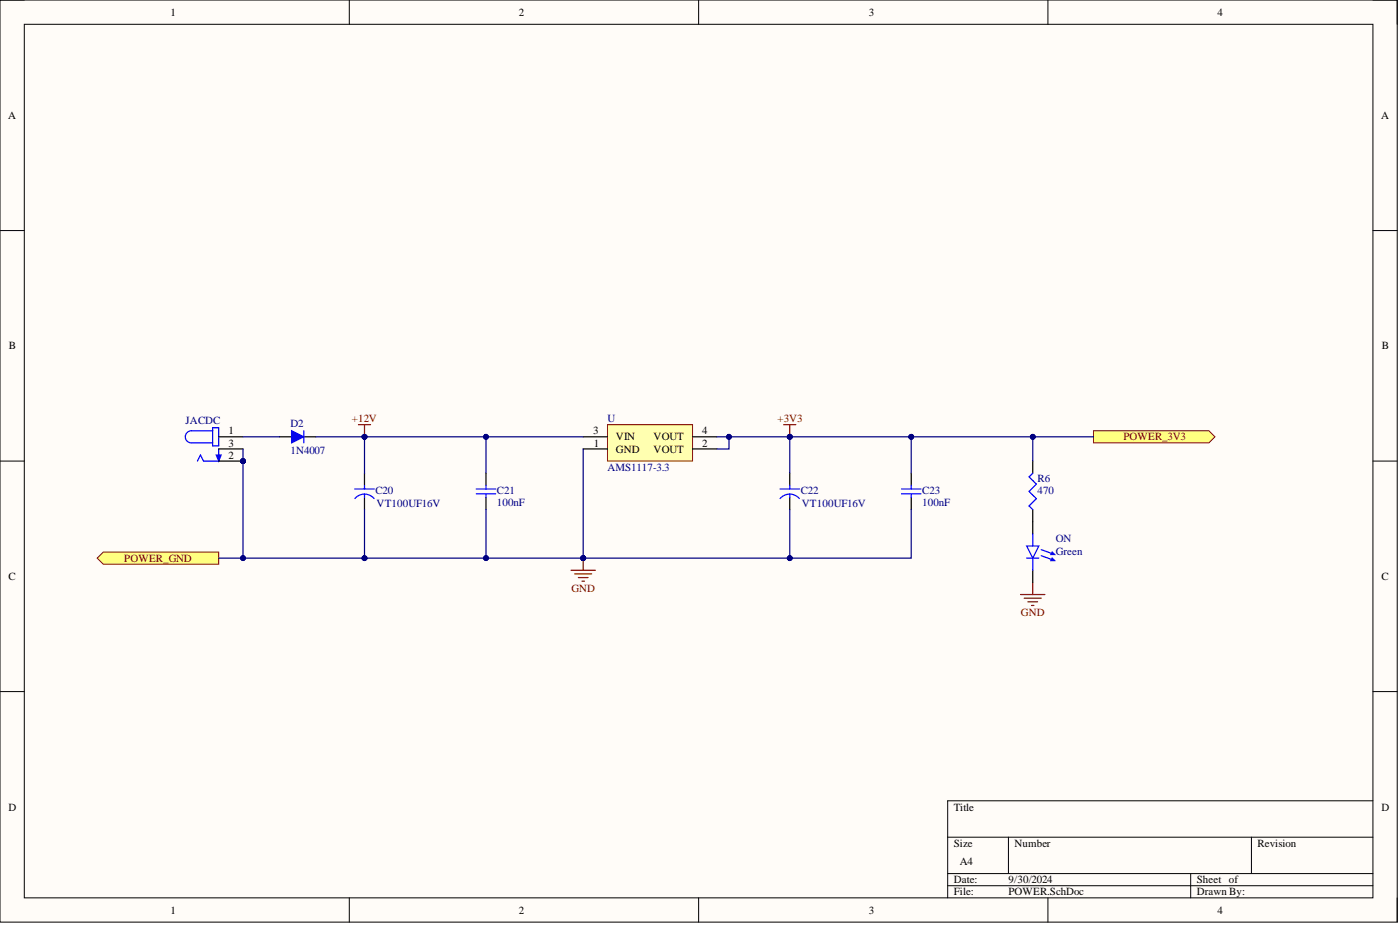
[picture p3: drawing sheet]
<svg xmlns="http://www.w3.org/2000/svg" width="292mm" height="193mm" viewBox="0 0 292 193" stroke-linecap="round" stroke-linejoin="round" font-family="sans-serif">
<path d="M0 0h291.5v192.4h-291.5z" fill-rule="evenodd" fill="#fffcf8"/>
<path d="M0 0h291.5v192.4h-291.5z" fill="none" stroke="#000" stroke-width=".21"/>
<path d="M5.1 5.1h281.4v182.2h-281.4z" fill-rule="evenodd" fill="#fffcf8"/>
<g fill="none" stroke="#000" stroke-width=".21">
<path d="M0 0h5.1M5.1 5.1h281.4v182.2h-281.4zM72.9 0v5.1M145.8 0v5.1M218.6 0v5.1M286.5 0h5v5.1M0 48.1h5.1M286.5 48.1h5M0 96.2h5.1M286.5 96.2h5M0 144.3h5.1M286.5 144.3h5"/>
<path d="M197.7 174.7h88.8M210.4 174.7v7.5M261.1 174.7v7.5M286.5 167.1h-88.8v20.2M72.9 187.3v5.1M145.8 187.3v5.1M197.7 182.2h88.8M197.7 184.8h88.8M218.6 187.3v5.1M248.4 182.2v5.1M291.5 187.3v5.1"/>
</g>
<path d="M101.4 98.7v2.6M190.1 98.7v2.6M101.4 103.8v2.5M190.1 103.8v2.5" fill="none" stroke="#000" stroke-width=".25"/>
<path d="M99.4 102h4M99.4 103h4M101.4 101.3v.7M101.4 103v.8M188.1 102h4.1M188.1 103h4.1M190.1 101.3v.7M190.1 103v.8" fill="none" stroke="#00f" stroke-width=".25"/>
<path d="M119.1 119h5.1M119.9 119.7h3.6M121.7 116.4v2.6M120.7 120.5h2M121.4 121.2h.5" fill="none" stroke="#800000" stroke-width=".25"/>
<circle cx="121.7" cy="116.4" r=".51" fill="#000080"/>
<circle cx="121.7" cy="116.4" r=".51" fill="none" stroke="#000080" stroke-width=".21"/>
<path d="M228.1 89.9h24.1l1.3 1.2-1.3 1.3h-24.1z" fill-rule="evenodd" fill="#ffff80"/>
<path d="M228.1 89.9h24.1l1.3 1.2-1.3 1.3h-24.1z" fill="none" stroke="#800000" stroke-width=".21"/>
<path d="M20.3 116.4l1.2-1.2h24.1v2.5h-24.1z" fill-rule="evenodd" fill="#ffff80"/>
<path d="M20.3 116.4l1.2-1.2h24.1v2.5h-24.1z" fill="none" stroke="#800000" stroke-width=".21"/>
<path d="M215.5 96.2v2.5M215.5 106.3v2.5" fill="none" stroke="#000" stroke-width=".25"/>
<path d="M215.5 98.7l-.8 .8 1.5 1.5-1.5 1.5 1.5 1.5-1.5 1.6 .8 .7" fill="none" stroke="#00f" stroke-width=".25"/>
<path d="M212.9 124h5.1M213.7 124.8h3.5M214.5 125.5h2M215.2 126.3h.5M215.5 121.5v2.5" fill="none" stroke="#800000" stroke-width=".25"/>
<circle cx="50.7" cy="96.2" r=".51" fill="#000080"/>
<circle cx="50.7" cy="96.2" r=".51" fill="none" stroke="#000080" stroke-width=".21"/>
<path d="M39.9 89.9h4.5M39.9 92.4h4.5M44.4 89.2h1.2v3.8h-1.2zM45.6 93.7v2.5h-3.1l-.7-1.3-.6 1.3" fill="none" stroke="#00f" stroke-width=".25"/>
<path d="M45.1 94.9h1l-.5 1.3z" fill="#00f"/>
<path d="M39.9 89.9a1.27 1.27 0 0 0-1.2 1.2 1.27 1.27 0 0 0 1.2 1.3M45.1 94.9h1l-.5 1.3z" fill="none" stroke="#00f" stroke-width=".25"/>
<path d="M45.6 91.1h5.1M45.6 93.7h5.1M45.6 96.2h5.1" fill="none" stroke="#000" stroke-width=".25"/>
<circle cx="50.7" cy="96.2" r=".51" fill="#000080"/>
<circle cx="50.7" cy="96.2" r=".51" fill="none" stroke="#000080" stroke-width=".21"/>
<path d="M163.5 88.6h2.5M164.8 88.6v2.5" fill="none" stroke="#800000" stroke-width=".25"/>
<circle cx="164.8" cy="91.1" r=".51" fill="#000080"/>
<circle cx="164.8" cy="91.1" r=".51" fill="none" stroke="#000080" stroke-width=".21"/>
<path d="M74.8 88.6h2.5M76 88.6v2.5" fill="none" stroke="#800000" stroke-width=".25"/>
<circle cx="76" cy="91.1" r=".51" fill="#000080"/>
<circle cx="76" cy="91.1" r=".51" fill="none" stroke="#000080" stroke-width=".21"/>
<path d="M58.3 91.1h2.5M63.4 91.1h2.5M76 98.7v2.6M164.8 98.7v2.6M76 103.8v2.5M164.8 103.8v2.5" fill="none" stroke="#000" stroke-width=".25"/>
<path d="M74 102h4.1M74 104a2.62 2.62 0 0 1 4.1 0M76 101.3v.7M76 103v.8M162.7 102h4.1M162.8 104a2.62 2.62 0 0 1 4 0M164.8 101.3v.7M164.8 103v.8" fill="none" stroke="#00f" stroke-width=".25"/>
<path d="M60.8 89.9l2.6 1.2-2.6 1.3z" fill="#00f"/>
<path d="M60.8 89.9l2.6 1.2-2.6 1.3zM63.4 89.9v2.5" fill="none" stroke="#00f" stroke-width=".25"/>
<path d="M126.7 88.6h17.8v7.6h-17.8z" fill-rule="evenodd" fill="#ffffb0"/>
<path d="M126.7 88.6h17.8v7.6h-17.8z" fill="none" stroke="#800000" stroke-width=".21"/>
<path d="M121.7 93.7h5M121.7 91.1h5M144.5 93.7h5.1M144.5 91.1h5.1" fill="none" stroke="#000" stroke-width=".25"/>
<path d="M101.4 106.3v10.1" fill="none" stroke="#000080" stroke-width=".25"/>
<circle cx="101.4" cy="116.4" r=".51" fill="#000080"/>
<circle cx="101.4" cy="116.4" r=".51" fill="none" stroke="#000080" stroke-width=".21"/>
<path d="M50.7 93.7v2.5" fill="none" stroke="#000080" stroke-width=".25"/>
<circle cx="50.7" cy="96.2" r=".51" fill="#000080"/>
<circle cx="50.7" cy="96.2" r=".51" fill="none" stroke="#000080" stroke-width=".21"/>
<path d="M50.7 96.2v20.2h25.3" fill="none" stroke="#000080" stroke-width=".25"/>
<circle cx="50.7" cy="96.2" r=".51" fill="#000080"/>
<circle cx="50.7" cy="96.2" r=".51" fill="none" stroke="#000080" stroke-width=".21"/>
<circle cx="50.7" cy="116.4" r=".51" fill="#000080"/>
<circle cx="50.7" cy="116.4" r=".51" fill="none" stroke="#000080" stroke-width=".21"/>
<circle cx="76" cy="116.4" r=".51" fill="#000080"/>
<circle cx="76" cy="116.4" r=".51" fill="none" stroke="#000080" stroke-width=".21"/>
<path d="M101.4 91.1v7.6" fill="none" stroke="#000080" stroke-width=".25"/>
<circle cx="101.4" cy="91.1" r=".51" fill="#000080"/>
<circle cx="101.4" cy="91.1" r=".51" fill="none" stroke="#000080" stroke-width=".21"/>
<path d="M215.5 91.1v5.1" fill="none" stroke="#000080" stroke-width=".25"/>
<circle cx="215.5" cy="91.1" r=".51" fill="#000080"/>
<circle cx="215.5" cy="91.1" r=".51" fill="none" stroke="#000080" stroke-width=".21"/>
<path d="M50.7 91.1h7.6M65.9 91.1h10.1" fill="none" stroke="#000080" stroke-width=".25"/>
<circle cx="76" cy="91.1" r=".51" fill="#000080"/>
<circle cx="76" cy="91.1" r=".51" fill="none" stroke="#000080" stroke-width=".21"/>
<path d="M121.7 91.1h-45.7v7.6" fill="none" stroke="#000080" stroke-width=".25"/>
<circle cx="76" cy="91.1" r=".51" fill="#000080"/>
<circle cx="76" cy="91.1" r=".51" fill="none" stroke="#000080" stroke-width=".21"/>
<circle cx="101.4" cy="91.1" r=".51" fill="#000080"/>
<circle cx="101.4" cy="91.1" r=".51" fill="none" stroke="#000080" stroke-width=".21"/>
<path d="M121.7 93.7v22.7" fill="none" stroke="#000080" stroke-width=".25"/>
<circle cx="121.7" cy="116.4" r=".51" fill="#000080"/>
<circle cx="121.7" cy="116.4" r=".51" fill="none" stroke="#000080" stroke-width=".21"/>
<path d="M152.1 91.1v2.6h-2.5" fill="none" stroke="#000080" stroke-width=".25"/>
<circle cx="152.1" cy="91.1" r=".51" fill="#000080"/>
<circle cx="152.1" cy="91.1" r=".51" fill="none" stroke="#000080" stroke-width=".21"/>
<path d="M76 106.3v10.1h45.7" fill="none" stroke="#000080" stroke-width=".25"/>
<circle cx="76" cy="116.4" r=".51" fill="#000080"/>
<circle cx="76" cy="116.4" r=".51" fill="none" stroke="#000080" stroke-width=".21"/>
<circle cx="101.4" cy="116.4" r=".51" fill="#000080"/>
<circle cx="101.4" cy="116.4" r=".51" fill="none" stroke="#000080" stroke-width=".21"/>
<circle cx="121.7" cy="116.4" r=".51" fill="#000080"/>
<circle cx="121.7" cy="116.4" r=".51" fill="none" stroke="#000080" stroke-width=".21"/>
<path d="M190.1 106.3v10.1h-68.4" fill="none" stroke="#000080" stroke-width=".25"/>
<circle cx="121.7" cy="116.4" r=".51" fill="#000080"/>
<circle cx="121.7" cy="116.4" r=".51" fill="none" stroke="#000080" stroke-width=".21"/>
<circle cx="164.8" cy="116.4" r=".51" fill="#000080"/>
<circle cx="164.8" cy="116.4" r=".51" fill="none" stroke="#000080" stroke-width=".21"/>
<path d="M164.8 106.3v10.1" fill="none" stroke="#000080" stroke-width=".25"/>
<circle cx="164.8" cy="116.4" r=".51" fill="#000080"/>
<circle cx="164.8" cy="116.4" r=".51" fill="none" stroke="#000080" stroke-width=".21"/>
<path d="M164.8 91.1v7.6" fill="none" stroke="#000080" stroke-width=".25"/>
<circle cx="164.8" cy="91.1" r=".51" fill="#000080"/>
<circle cx="164.8" cy="91.1" r=".51" fill="none" stroke="#000080" stroke-width=".21"/>
<path d="M149.6 91.1h78.5" fill="none" stroke="#000080" stroke-width=".25"/>
<circle cx="152.1" cy="91.1" r=".51" fill="#000080"/>
<circle cx="152.1" cy="91.1" r=".51" fill="none" stroke="#000080" stroke-width=".21"/>
<circle cx="164.8" cy="91.1" r=".51" fill="#000080"/>
<circle cx="164.8" cy="91.1" r=".51" fill="none" stroke="#000080" stroke-width=".21"/>
<circle cx="190.1" cy="91.1" r=".51" fill="#000080"/>
<circle cx="190.1" cy="91.1" r=".51" fill="none" stroke="#000080" stroke-width=".21"/>
<circle cx="215.5" cy="91.1" r=".51" fill="#000080"/>
<circle cx="215.5" cy="91.1" r=".51" fill="none" stroke="#000080" stroke-width=".21"/>
<path d="M190.1 91.1v7.6" fill="none" stroke="#000080" stroke-width=".25"/>
<circle cx="190.1" cy="91.1" r=".51" fill="#000080"/>
<circle cx="190.1" cy="91.1" r=".51" fill="none" stroke="#000080" stroke-width=".21"/>
<path d="M45.6 116.4h5.1" fill="none" stroke="#000080" stroke-width=".25"/>
<circle cx="50.7" cy="116.4" r=".51" fill="#000080"/>
<circle cx="50.7" cy="116.4" r=".51" fill="none" stroke="#000080" stroke-width=".21"/>
<path d="M215.5 108.8v2.6M215.5 119v2.5" fill="none" stroke="#000" stroke-width=".25"/>
<path d="M214.2 113.9h2.5l-1.2 2.5zM214.2 116.4h2.5M215.5 111.4v2.5M215.5 116.4v2.6M217.2 114.7l2.8 1M217.2 115.9l2.8 1" fill="none" stroke="#00f" stroke-width=".25"/>
<path d="M219.5 115.2l.5 .5h-.7z" fill="#00f"/>
<path d="M219.5 115.2l.5 .5h-.7z" fill="none" stroke="#00f" stroke-width=".25"/>
<path d="M219.5 116.4l.5 .5h-.7z" fill="#00f"/>
<path d="M219.5 116.4l.5 .5h-.7z" fill="none" stroke="#00f" stroke-width=".25"/>
<g font-size="2.3">
<text x="35.6" y="3.3">1</text>
<text x="108.2" y="3.3">2</text>
<text x="181.3" y="3.3">3</text>
<text x="254" y="3.3">4</text>
<text x="1.7" y="24.8">A</text>
<text x="288.1" y="24.8">A</text>
<text x="1.9" y="72.9">B</text>
<text x="288.3" y="72.9">B</text>
<text x="47.7" y="90.6">1</text>
<text x="47.7" y="93.2">3</text>
<text x="47.7" y="95.7">2</text>
<text x="123.8" y="90.6">3</text>
<text x="123.9" y="93.2">1</text>
<text x="128.5" y="94.4">GND</text>
<text x="128.5" y="91.9">VIN</text>
<text x="136.4" y="94.4">VOUT</text>
<text x="136.4" y="91.9">VOUT</text>
<text x="146.5" y="93.2">2</text>
<text x="146.5" y="90.6">4</text>
<text x="1.8" y="121">C</text>
<text x="288.2" y="121">C</text>
<text x="1.8" y="169.1">D</text>
<text x="199" y="169.1">Title</text>
<text x="288.2" y="169.1">D</text>
<text x="199" y="176.7">Size</text>
<text x="211.7" y="176.7">Number</text>
<text x="262.4" y="176.7">Revision</text>
<text x="199" y="184.3">Date:</text>
<text x="200.3" y="180.5">A4</text>
<text x="210.4" y="184.3">9/30/2024</text>
<text x="249.7" y="184.3">Sheet of</text>
<text x="35.6" y="190.6">1</text>
<text x="108.2" y="190.6">2</text>
<text x="181.3" y="190.6">3</text>
<text x="199" y="186.8">File:</text>
<text x="210.4" y="186.8">POWER.SchDoc</text>
<text x="249.7" y="186.8">Drawn By:</text>
<text x="254" y="190.6">4</text>
</g>
<g font-size="2.3" fill="#000080">
<text x="38.7" y="88.5">JACDC</text>
<text x="60.6" y="89.1">D2</text>
<text x="126.7" y="88.1">U</text>
<text x="60.6" y="94.7">1N4007</text>
<text x="126.7" y="98.2">AMS1117-3.3</text>
<text x="216.5" y="100.5">R6</text>
<text x="78.3" y="103">C20</text>
<text x="78.6" y="105.8">VT100UF16V</text>
<text x="103.7" y="105.6">100nF</text>
<text x="103.7" y="103">C21</text>
<text x="167.1" y="103">C22</text>
<text x="167.3" y="105.8">VT100UF16V</text>
<text x="192.4" y="105.6">100nF</text>
<text x="192.4" y="103">C23</text>
<text x="216.5" y="103">470</text>
<text x="220.3" y="113.1">ON</text>
<text x="220.3" y="115.7">Green</text>
</g>
<g font-size="2.3" fill="#800000">
<text x="73.4" y="88.1">+12V</text>
<text x="162.2" y="88.1">+3V3</text>
<text x="234.4" y="91.9">POWER_3V3</text>
<text x="25.9" y="117.2">POWER_GND</text>
<text x="119.2" y="123.5">GND</text>
<text x="213" y="128.6">GND</text>
</g>
</svg>
